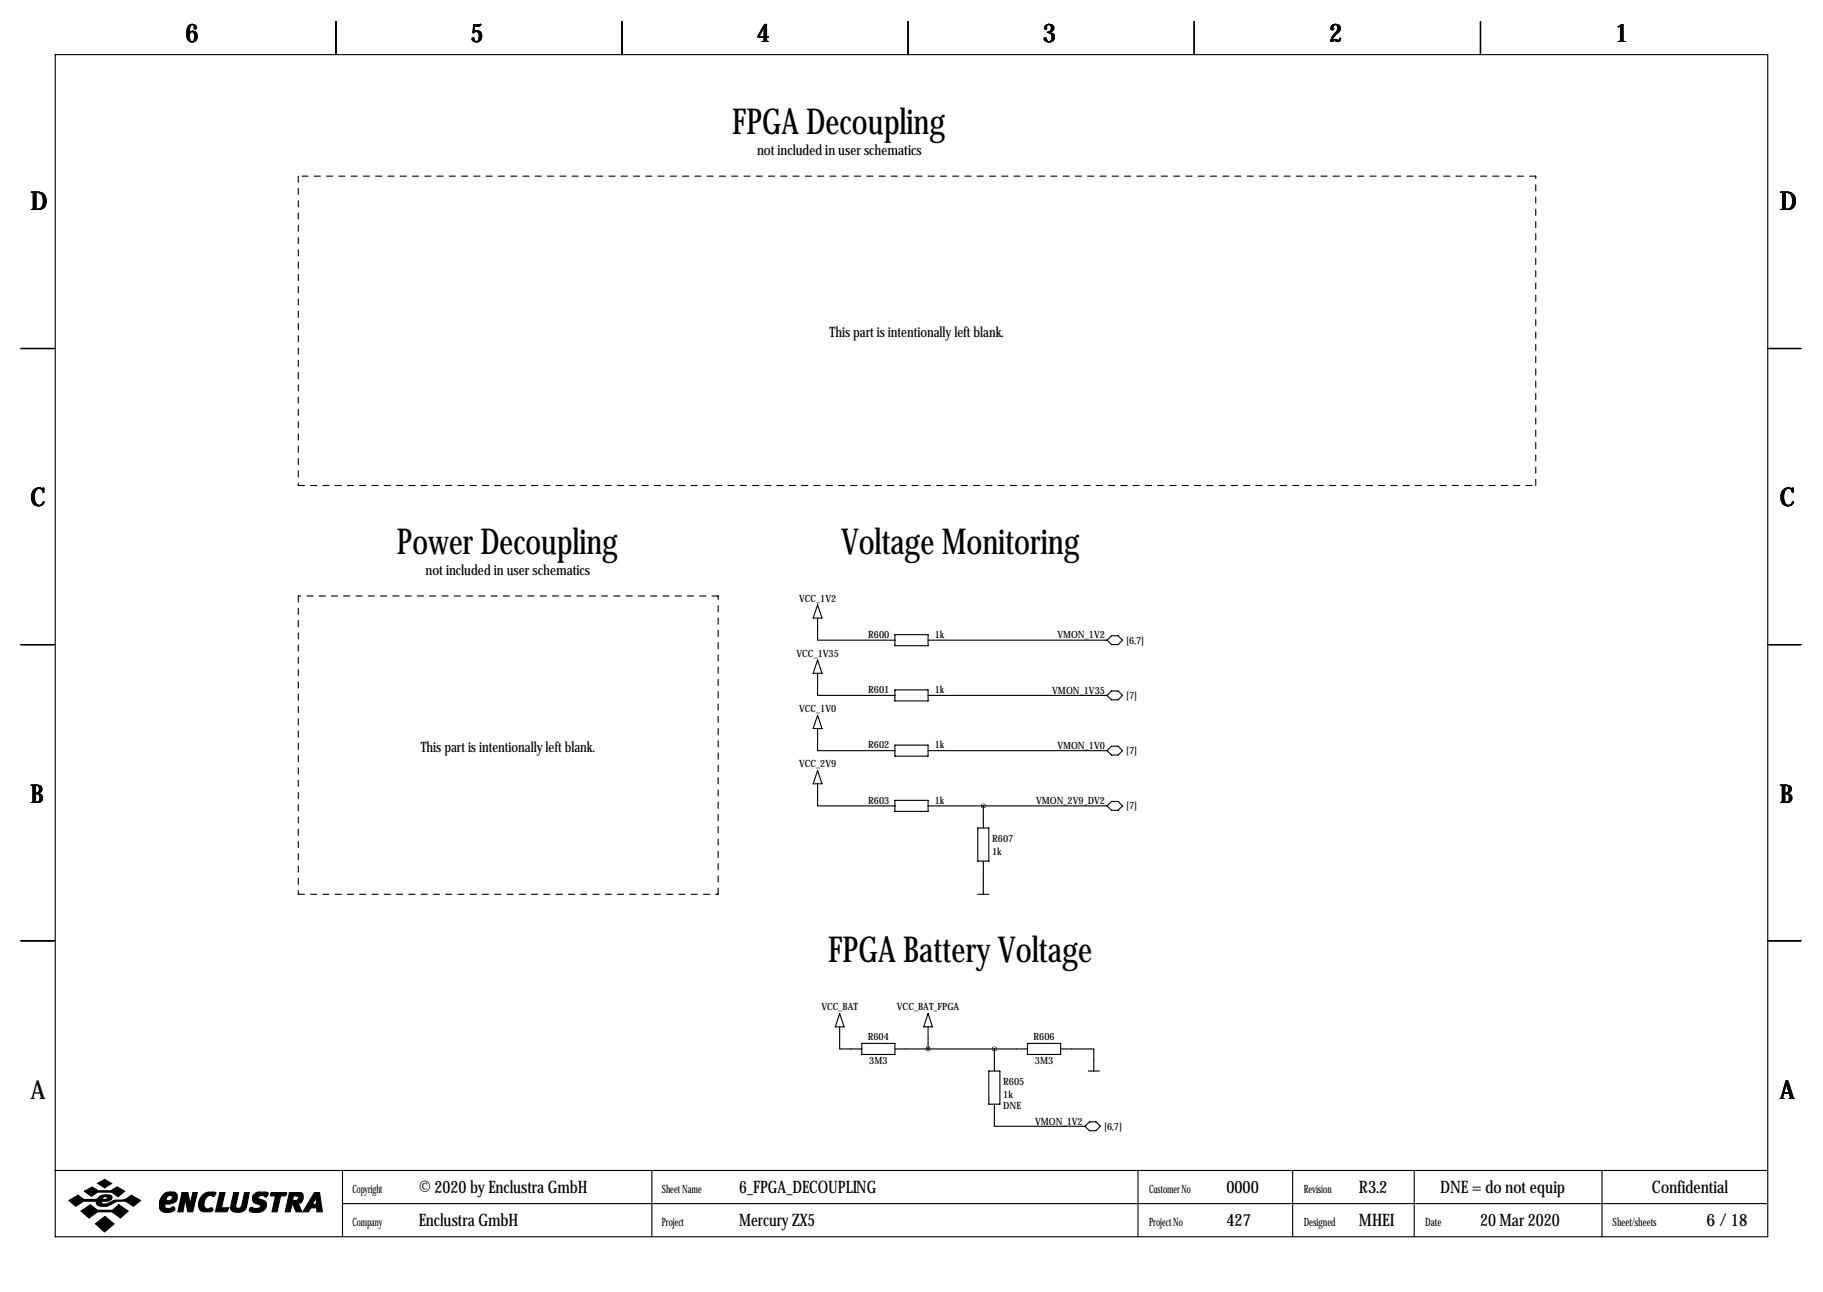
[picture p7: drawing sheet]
<svg xmlns="http://www.w3.org/2000/svg" width="419mm" height="297mm" viewBox="0 0 419 297" stroke-linecap="round" stroke-linejoin="round" font-family="sans-serif">
<g fill="none" stroke="#000" stroke-width=".25">
<path d="M12.7 12.6h393.7v271.7h-393.7zM77.2 4.9v7.7M143 4.9v7.7M208.8 4.9v7.7M274.6 4.9v7.7M340.4 4.9v7.7M4.8 80.1h7.6M406.4 80.1h7.6M188 139.1l1 3h-2.1zM4.8 148.2h7.6M188 142.1v5.1h17.7M188 154.8v5.1h17.7"/>
<path d="M188 151.8l1 3h-2.1zM205.7 145.9h7.7v2.5h-7.7zM205.7 158.6h7.7v2.5h-7.7zM213.4 147.2h41.1M213.4 159.9h41.1M255.5 146.2h1.5l1.1 1-1.1 1h-1.5l-1-1zM255.5 158.9h1.5l1.1 1-1.1 1h-1.5l-1-1zM406.4 148.2h7.6M188 167.5v5.1h17.7M188 164.5l1 3h-2.1zM188 177.2l1 3h-2.1zM205.7 171.3h7.7v2.5h-7.7z"/>
<path d="M213.4 172.6h41.1M255.5 171.6h1.5l1.1 1-1.1 1h-1.5l-1-1zM188 180.2v5.1h17.7M205.7 184h7.7v2.5h-7.7zM213.4 185.3h41.1M224.8 190.4h2.5v7.6h-2.5zM226.1 185.3v5.1M226.1 198v7.6M255.5 184.3h1.5l1.1 1-1.1 1h-1.5l-1-1zM4.8 216.3h7.6M224.8 205.6h2.5M406.4 216.3h7.6"/>
<path d="M193 236.1v5.1h5.1M193 233l1.1 3.1h-2.1zM198.1 239.9h7.6v2.5h-7.6zM213.4 236.1v5.1M213.4 233l1 3.1h-2.1zM236.2 239.9h7.6v2.5h-7.6zM205.7 241.2h30.5M227.3 246.2h2.6v7.7h-2.6zM228.6 253.9v5h20.8M228.6 241.2v5M243.8 241.2h7.7v5M249.4 258.9l1-1h1.6l1 1-1 1.1h-1.6z"/>
<path d="M250.2 246.2h2.5M12.6 269.1h393.7M78.7 269.1v15.2M78.7 276.7h327.6M149.9 269.1v15.2M261.6 269.1v15.2M297.2 269.1v15.2M325.1 269.1v15.2M368.3 269.1v15.2"/>
</g>
<g fill="#000" stroke="#000" stroke-width=".25">
<path d="M15.8 276l2.1-1.2 1.4 1h2.8l.3-.2a1.77 1.77 0 0 1 1.9-.9v.4l-.6 .2-.2 .5h.9l.3-.6-.4-.1v-.4h.9a.59 .59 0 0 1 .6 .7l-.2 .4-.8 .4h-1.4l-.1 .1 .1 .4a3.2 3.2 0 0 0 2.7-.7l.3-.1a4 4 0 0 0 3.8-1.1l2.1 1.2-1.6 1.3a4 4 0 0 0-5.5-.2 2.66 2.66 0 0 1-2.9-.2l-.1-.7h-3l-1.8 1.1zM19.4 273.9l1.8-1 1.4 .9h2.9l1.4-.9 1.8 1-1.5 1.2-1.5-1h-3.2l-1.5 .9zM22.5 272l1.6-.8 1.6 .9-1.6 1zM18.6 278.4l2.2-1.4 1.6 1.2h3.5l1.4-1.2 2.2 1.4-1.8 1.6-1.9-1.4h-3.4l-1.9 1.4zM37.4 274.7a1.75 1.75 0 0 1 1.8-.6v.7a.82 .82 0 0 0-.8 1.2h.6a.6 .6 0 0 0 .6-.5 .6 .6 0 0 0-.4-.7v-.7h.8l.5 .3a1.61 1.61 0 0 1 0 1.7 1.61 1.61 0 0 1-1.5 .7h-1v.9l.2 .1h.9l.7-.4 .4 .4a1.06 1.06 0 0 1-1.3 1 1.82 1.82 0 0 1-2.2-1.1 3.5 3.5 0 0 1 .7-3zM41.9 274.2h1.3l.5 2.6 .6-2.6h1.1l-1.1 4.4h-1.1l-.6-2.9-.5 2.9h-1.2zM46.7 274.6a2.78 2.78 0 0 1 2.9-.4l-.4 .9a1.32 1.32 0 0 0-2.1 .8l-.2 .8a.98 .98 0 0 0 1.1 1.2 .55 .55 0 0 1 .6-.2 .55 .55 0 0 1 .4 .6l-.7 .3-1.8-.1a1.79 1.79 0 0 1-.8-2.3zM50.5 274.2h1.2l-.8 3.5h1.7l-.4 .9h-2.7zM53.7 274.2h1.2l-.7 3.1a.73 .73 0 0 0 .7 .5 .73 .73 0 0 0 .7-.6l.6-3h1.1l-.7 3.4a2.28 2.28 0 0 1-3.6 .4v-.4zM58.3 274.7l.8-.6h2.1l.5 .2v.2l-.6 .7a.96 .96 0 0 0-1-.4 .96 .96 0 0 0-.8 .6l1.7 .8a1.71 1.71 0 0 1-.1 1.8 1.71 1.71 0 0 1-1.7 .8l-1.4-.2a.51 .51 0 0 1-.4-.7 .51 .51 0 0 1 .8-.2l1 .1a.52 .52 0 0 0 .6-.2 .52 .52 0 0 0-.2-.7 1.39 1.39 0 0 1-1.4-.6 1.39 1.39 0 0 1 .1-1.6zM62.2 274.4l.2-.2h3.5l-.1 .4-.3 .3h-1l-.8 3.7h-1.2l.8-3.7h-1.1zM66.5 274.2h1.7v.7h-.7l-.2 1.1h.9l.3-.3a.44 .44 0 0 0 .1-.5 .44 .44 0 0 0-.4-.3v-.7h1l.3 .2 .2 .3v.9a1.03 1.03 0 0 1-1.2 1l.9 2h-1.3l-.8-1.8h-.1l-.5 1.8h-1.1z"/>
<path d="M72.3 274.2h1.2l.6 4.4h-1.3v-.9h-1.3l-.6 .9h-1.3l1.7-2.7h1l-.4 .8 .2 .2h.4l.2-.2v-1.5l-.4 .7h-1zM21.9 281.3l2.2-1.6 2.1 1.7-2.2 1.8z"/>
</g>
<path d="M68.6 40.5v71.1M353.1 40.5h-284.5M68.6 111.6h284.5M353.1 111.6v-71.1M68.6 137v68.6M165.1 137h-96.5M68.6 205.6h96.5M165.1 205.6v-68.6" fill="none" stroke="#000" stroke-width=".25" stroke-dasharray="1.4 1.4"/>
<path d="M213.3 241.2a.05 .05 0 0 0 .1 0 .05 .05 0 0 0-.1 0zM226 185.3a.05 .05 0 0 0 .1 0 .05 .05 0 0 0-.1 0z" fill="#000" stroke="#000" stroke-width="1"/>
<g font-size="8.2">
<text x="168.4" y="30.7">FPGA Decoupling</text>
<text x="91.2" y="127.3">Power Decoupling</text>
<text x="193.3" y="127.3">Voltage Monitoring</text>
<text x="190.4" y="221.2">FPGA Battery Voltage</text>
</g>
<g font-size="5.9">
<text x="42.7" y="9.8">6</text>
<text x="108.2" y="9.8">5</text>
<text x="174" y="9.8">4</text>
<text x="239.8" y="9.8">3</text>
<text x="305.6" y="9.8">2</text>
<text x="371.3" y="9.8">1</text>
<text x="7" y="48.4">D</text>
<text x="409.2" y="48.4">D</text>
<text x="7" y="116.4">C</text>
<text x="409.2" y="116.4">C</text>
<text x="7" y="184.5">B</text>
<text x="409.2" y="184.5">B</text>
<text x="7" y="252.6">A</text>
<text x="409.2" y="252.6">A</text>
</g>
<g font-size="4">
<text x="96.3" y="274.2">© 2020 by Enclustra GmbH</text>
<text x="169.9" y="274.2">6_FPGA_DECOUPLING</text>
<text x="281.9" y="274.2">0000</text>
<text x="312.4" y="274.2">R3.2</text>
<text x="331.1" y="274.2">DNE = do not equip</text>
<text x="379.8" y="274.2">Confidential</text>
<text x="96.3" y="281.8">Enclustra GmbH</text>
<text x="169.9" y="281.8">Mercury ZX5</text>
<text x="281.9" y="281.8">427</text>
<text x="312.4" y="281.8">MHEI</text>
<text x="340.3" y="281.8">20 Mar 2020</text>
<text x="392.3" y="281.8">6 / 18</text>
</g>
<g font-size="3.3">
<text x="174" y="35.6">not included in user schematics</text>
<text x="190.7" y="77.6">This part is intentionally left blank.</text>
<text x="97.8" y="132.1">not included in user schematics</text>
<text x="96.7" y="172.8">This part is intentionally left blank.</text>
</g>
<g font-size="2.6">
<text x="81" y="274.2">Copyright</text>
<text x="152.1" y="274.2">Sheet Name</text>
<text x="264.2" y="274.2">Customer No</text>
<text x="299.7" y="274.2">Revision</text>
<text x="81" y="281.8">Company</text>
<text x="152.1" y="281.8">Project</text>
<text x="264.2" y="281.8">Project No</text>
<text x="299.7" y="281.8">Designed</text>
<text x="327.7" y="281.8">Date</text>
<text x="370.7" y="281.8">Sheet/sheets</text>
</g>
<g font-size="2.3">
<text x="183.7" y="138.3">VCC_1V2</text>
<text x="199.6" y="146.7">R600</text>
<text x="214.9" y="146.7">1k</text>
<text x="243.1" y="146.8">VMON_1V2</text>
<text x="258.9" y="147.9">[6,7]</text>
<text x="183.1" y="151">VCC_1V35</text>
<text x="199.6" y="159.4">R601</text>
<text x="214.9" y="159.4">1k</text>
<text x="241.9" y="159.5">VMON_1V35</text>
<text x="258.9" y="160.6">[7]</text>
<text x="183.7" y="163.7">VCC_1V0</text>
<text x="199.6" y="172.1">R602</text>
<text x="214.9" y="172.1">1k</text>
<text x="243.1" y="172.2">VMON_1V0</text>
<text x="258.9" y="173.3">[7]</text>
<text x="183.7" y="176.4">VCC_2V9</text>
<text x="199.6" y="184.8">R603</text>
<text x="214.9" y="184.8">1k</text>
<text x="238.2" y="184.9">VMON_2V9_DV2</text>
<text x="258.9" y="186">[7]</text>
<text x="228.1" y="193.7">R607</text>
<text x="228.1" y="196.5">1k</text>
<text x="188.8" y="232.3">VCC_BAT</text>
<text x="206.2" y="232.3">VCC_BAT_FPGA</text>
<text x="199.5" y="239.1">R604</text>
<text x="237.6" y="239.1">R606</text>
<text x="199.8" y="244.7">3M3</text>
<text x="237.9" y="244.7">3M3</text>
<text x="230.6" y="249.5">R605</text>
<text x="230.6" y="252.3">1k</text>
<text x="230.6" y="254.9">DNE</text>
<text x="238" y="258.5">VMON_1V2</text>
<text x="253.8" y="259.7">[6,7]</text>
</g>
</svg>
